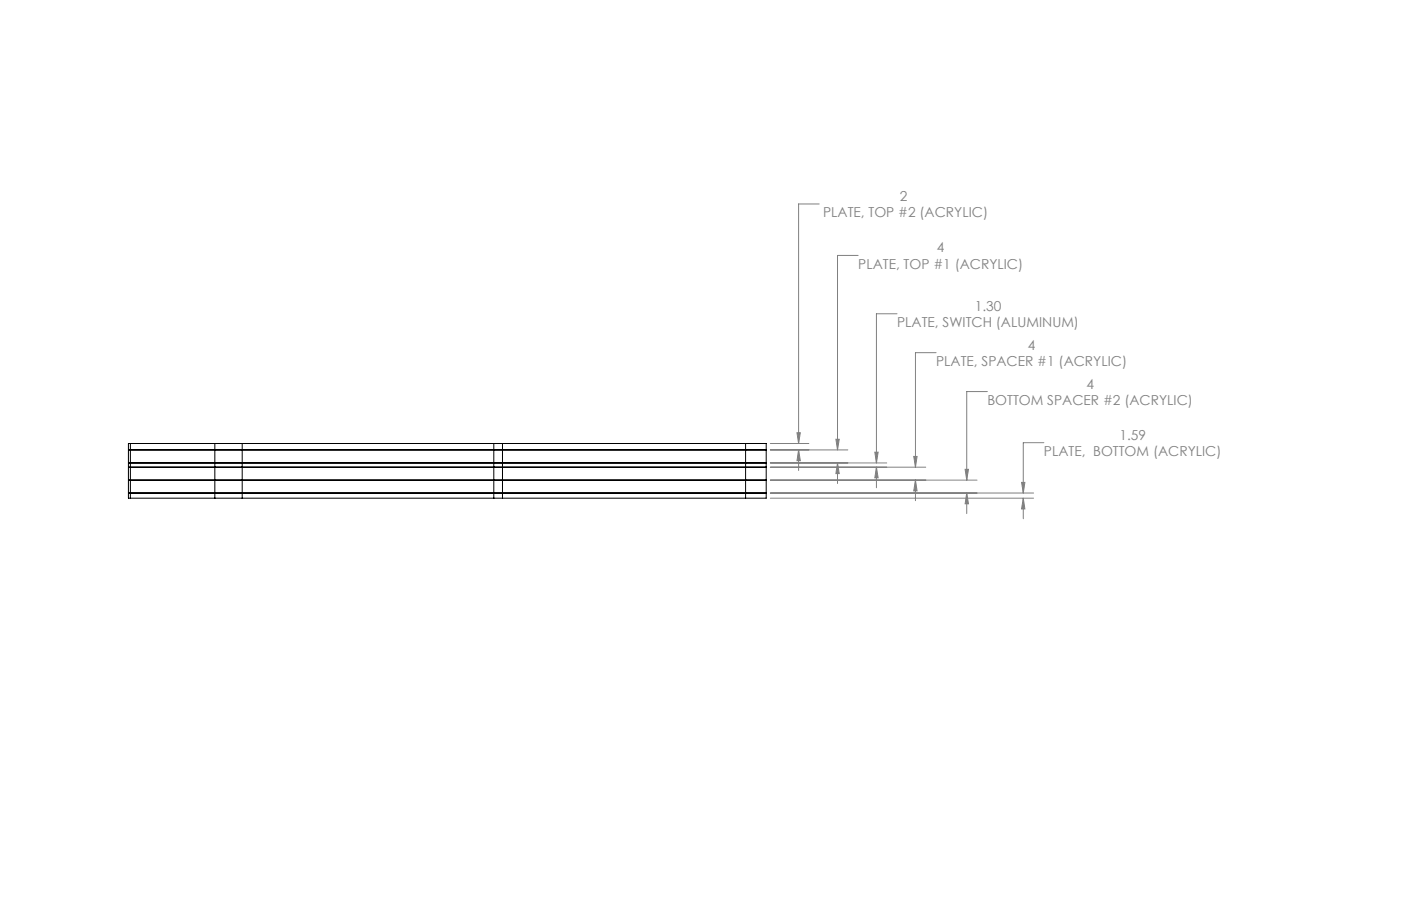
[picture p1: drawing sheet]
<svg xmlns="http://www.w3.org/2000/svg" width="432mm" height="279mm" viewBox="0 0 432 279" stroke-linecap="round" stroke-linejoin="round" font-family="sans-serif">
<g fill="none" stroke="#808080" stroke-width=".31">
<path d="M252.5 62.9h-6.4v73.9M264.5 78.8h-6.4v59.9M276.5 96.8h-6.4v46M288.5 108.8h-6.3v35.3M237.4 136.8h11.9M237.4 138.7h23.9M245.6 133.5h1.1l-.6 3.3zM246.1 138.7v6.4M246.1 138.7l.6 3.4h-1.1zM257.6 135.5h1.1l-.6 3.2zM269.6 139.5h1.1l-.6 3.3zM304.3 120.8h-6.3v27.3"/>
<path d="M321.7 136.5h-6.3v15.5M237.4 142.8h35.9M237.4 144.1h47.9M237.4 148.1h63.7M237.4 153.6h81.2M237.4 152h81.2M258.1 142.8v6.3M258.1 142.8l.6 3.3h-1.1zM270.1 144.1v6.3M270.1 144.1l.6 3.3h-1.1zM281.6 140.8h1l-.4 3.3zM282.2 148.1v6.3"/>
<path d="M282.2 148.1l.4 3.3h-1zM297.5 144.7h1l-.5 3.4zM298 152l.5 3.4h-1zM298 152v6.4M314.9 148.8h1l-.5 3.2zM315.4 153.6v6.4M315.4 153.6l.5 3.4h-1z"/>
</g>
<path d="M245.6 133.5h1.1l-.6 3.3zM246.1 138.7l.6 3.4h-1.1zM257.6 135.5h1.1l-.6 3.2zM258.1 142.8l.6 3.3h-1.1zM269.6 139.5h1.1l-.6 3.3zM270.1 144.1l.6 3.3h-1.1zM282.2 148.1l.4 3.3h-1zM281.6 140.8h1l-.4 3.3zM315.4 153.6l.5 3.4h-1zM314.9 148.8h1l-.5 3.2zM298 152l.5 3.4h-1zM297.5 144.7h1l-.5 3.4z" fill="#808080"/>
<g fill="none" stroke="#000" stroke-width=".31">
<path d="M39.6 138.7h196.5M40.2 136.8h-.6v16.8h.6M40.2 136.8v16.8M40.2 136.8h26M66.2 136.8h8.4M66.2 136.8v16.8M74.6 136.8v16.8M74.6 136.8h77.6M152.2 136.8h2.7M152.2 136.8v16.8M154.9 136.8v16.8M154.9 136.8h74.9"/>
<path d="M229.8 136.8h6.3v16.8h-6.3M229.8 136.8v16.8M39.6 142.8h196.5M39.6 152h196.5M39.6 148.1h196.5M39.6 144.1h.6zM40.2 144.1h195.9M40.2 153.6h26M66.2 153.6h8.4M74.6 153.6h77.6M152.2 153.6h2.7M154.9 153.6h74.9"/>
</g>
<g font-size="4.2" fill="#808080">
<text x="277.3" y="62">2</text>
<text x="253.7" y="67">PLATE, TOP #2 (ACRYLIC)</text>
<text x="288.8" y="77.8">4</text>
<text x="264.5" y="82.9">PLATE, TOP #1 (ACRYLIC)</text>
<text x="300.4" y="95.8">1.30</text>
<text x="276.5" y="100.9">PLATE, SWITCH (ALUMINUM)</text>
<text x="316.8" y="107.8">4</text>
<text x="288.5" y="112.9">PLATE, SPACER #1 (ACRYLIC)</text>
<text x="334.8" y="119.8">4</text>
<text x="304.3" y="124.9">BOTTOM SPACER #2 (ACRYLIC)</text>
<text x="345" y="135.6">1.59</text>
<text x="321.7" y="140.6">PLATE, BOTTOM (ACRYLIC)</text>
</g>
</svg>
